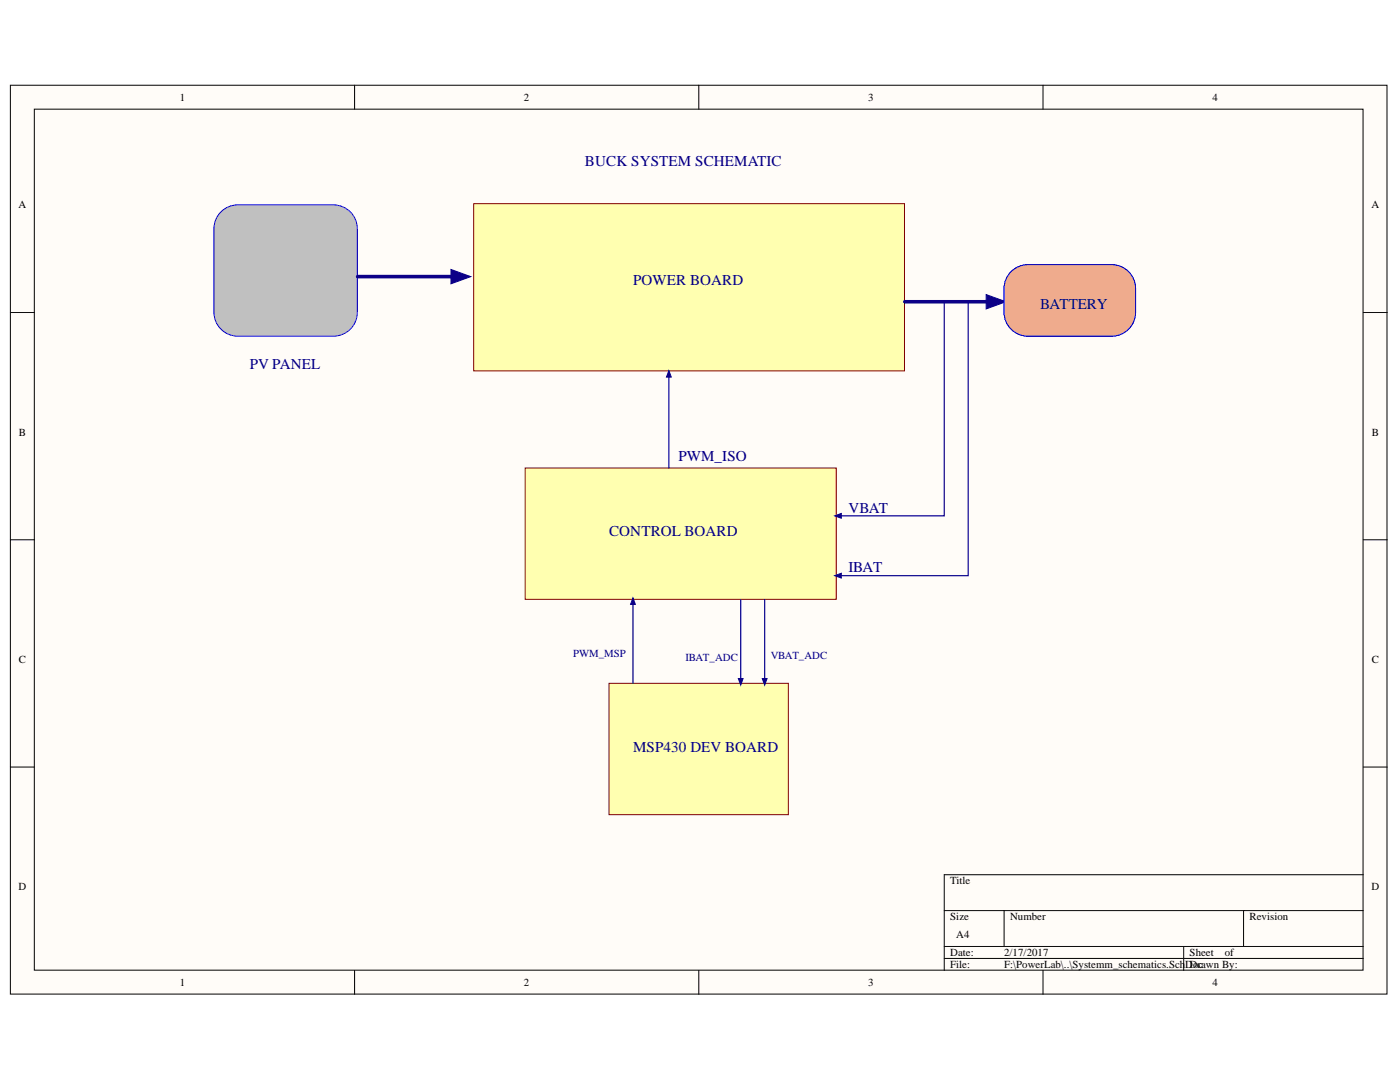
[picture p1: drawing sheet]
<svg xmlns="http://www.w3.org/2000/svg" width="279mm" height="216mm" viewBox="0 0 279 216" stroke-linecap="round" stroke-linejoin="round" font-family="sans-serif">
<g fill="#fffcf8" stroke="#000" stroke-width=".2">
<path d="M2.1 17h274.7v181.4h-274.7z"/>
<path d="M6.8 21.8h265.2v171.8h-265.2z"/>
</g>
<g fill="none" stroke="#000" stroke-width=".2">
<path d="M70.8 17v4.8M139.5 17v4.8M208.2 17v4.8M2.1 62.4h4.7M272.1 62.4h4.8M2.1 107.7h4.7M272.1 107.7h4.8M2.1 153.1h4.7M272.1 153.1h4.8M272.1 174.5h-83.7v19.1M70.8 193.6v4.8M139.5 193.6v4.8"/>
<path d="M188.4 181.7h83.7M188.4 188.9h83.7M188.4 191.2h83.7M200.4 181.7v7.2M208.2 193.6v4.8M236.2 188.9v4.7M248.2 181.7v7.2"/>
</g>
<g fill="#ffffb0" stroke="#800000" stroke-width=".2">
<path d="M94.5 40.6h86v33.4h-86z"/>
<path d="M104.8 93.4h62.1v26.2h-62.1z"/>
<path d="M121.5 136.3h35.8v26.3h-35.8z"/>
</g>
<path d="M43.8 42.6a4.8 4.8 0 0 1 3.7-1.7h19a4.8 4.8 0 0 1 4.8 4.8v16.6a4.8 4.8 0 0 1-4.8 4.8h-19a4.8 4.8 0 0 1-4.8-4.8v-16.6a4.8 4.8 0 0 1 1.1-3.1z" fill="#c0c0c0" stroke="#00f" stroke-width=".2"/>
<path d="M201.5 54.5a4.8 4.8 0 0 1 3.7-1.7h16.6a4.8 4.8 0 0 1 4.8 4.8v4.7a4.8 4.8 0 0 1-4.8 4.8h-16.6a4.8 4.8 0 0 1-4.8-4.8v-4.7a4.8 4.8 0 0 1 1.1-3.1z" fill="#efab8d" stroke="#00f" stroke-width=".2"/>
<path d="M71.4 55.2h21.5" fill="none" stroke="#0c0087" stroke-width=".72"/>
<path d="M90 53.8l3.9 1.4-3.9 1.4z" fill="#0c0087"/>
<path d="M90 53.8l3.9 1.4-3.9 1.4z" fill="none" stroke="#0c0087" stroke-width=".2"/>
<path d="M180.6 60.2h19.1" fill="none" stroke="#0c0087" stroke-width=".72"/>
<path d="M196.8 58.8l4 1.4-4 1.4z" fill="#0c0087"/>
<path d="M196.8 58.8l4 1.4-4 1.4z" fill="none" stroke="#0c0087" stroke-width=".2"/>
<path d="M201.5 54.5a4.8 4.8 0 0 1 3.7-1.7h16.6a4.8 4.8 0 0 1 4.8 4.8v4.7a4.8 4.8 0 0 1-4.8 4.8h-16.6a4.8 4.8 0 0 1-4.8-4.8v-4.7a4.8 4.8 0 0 1 1.1-3.1z" fill="#efab8d" stroke="#00f" stroke-width=".2"/>
<path d="M188.4 60v42.9h-21.5" fill="none" stroke="#0c0087" stroke-width=".24"/>
<path d="M166.6 102.9l1.3-.4v.9z" fill="#0c0087"/>
<path d="M166.6 102.9l1.3-.4v.9z" fill="none" stroke="#0c0087" stroke-width=".2"/>
<path d="M193.2 60v54.9h-26.3" fill="none" stroke="#0c0087" stroke-width=".24"/>
<path d="M166.6 114.9l1.3-.5v.9z" fill="#0c0087"/>
<path d="M166.6 114.9l1.3-.5v.9z" fill="none" stroke="#0c0087" stroke-width=".2"/>
<path d="M147.8 119.6v16.7" fill="none" stroke="#0c0087" stroke-width=".24"/>
<path d="M147.3 135.4h1l-.5 1.3z" fill="#0c0087"/>
<path d="M147.3 135.4h1l-.5 1.3z" fill="none" stroke="#0c0087" stroke-width=".2"/>
<path d="M152.6 119.6v16.7" fill="none" stroke="#0c0087" stroke-width=".24"/>
<path d="M152.1 135.4h1l-.5 1.3z" fill="#0c0087"/>
<path d="M152.1 135.4h1l-.5 1.3z" fill="none" stroke="#0c0087" stroke-width=".2"/>
<path d="M126.3 119.6v16.7" fill="none" stroke="#0c0087" stroke-width=".24"/>
<path d="M126.3 119.3l.5 1.3h-1z" fill="#0c0087"/>
<path d="M126.3 119.3l.5 1.3h-1z" fill="none" stroke="#0c0087" stroke-width=".2"/>
<path d="M133.5 74.3v19.1" fill="none" stroke="#0c0087" stroke-width=".24"/>
<path d="M133.5 73.9l.5 1.3h-1z" fill="#0c0087"/>
<path d="M133.5 73.9l.5 1.3h-1z" fill="none" stroke="#0c0087" stroke-width=".2"/>
<g font-size="3" fill="#000080">
<text x="116.7" y="33.1">BUCK SYSTEM SCHEMATIC</text>
<text x="126.3" y="56.9">POWER BOARD</text>
<text x="207.6" y="61.7">BATTERY</text>
<text x="49.9" y="73.6">PV PANEL</text>
<text x="135.4" y="92">PWM_ISO</text>
<text x="121.6" y="107">CONTROL BOARD</text>
<text x="169.3" y="102.3">VBAT</text>
<text x="169.3" y="114.2">IBAT</text>
<text x="126.3" y="150">MSP430 DEV BOARD</text>
</g>
<g font-size="2.2">
<text x="35.9" y="20.1">1</text>
<text x="104.6" y="20.1">2</text>
<text x="173.3" y="20.1">3</text>
<text x="242" y="20.1">4</text>
<text x="3.7" y="41.6">A</text>
<text x="273.7" y="41.6">A</text>
<text x="3.8" y="86.9">B</text>
<text x="273.8" y="86.9">B</text>
<text x="3.8" y="132.3">C</text>
<text x="273.8" y="132.3">C</text>
<text x="3.7" y="177.6">D</text>
<text x="189.7" y="176.5">Title</text>
<text x="273.7" y="177.6">D</text>
<text x="189.7" y="183.6">Size</text>
<text x="201.6" y="183.6">Number</text>
<text x="249.4" y="183.6">Revision</text>
<text x="189.7" y="190.8">Date:</text>
<text x="190.8" y="187.2">A4</text>
<text x="200.4" y="190.8">2/17/2017</text>
<text x="237.4" y="190.8">Sheet</text>
<text x="244.4" y="190.8">of</text>
<text x="35.9" y="196.8">1</text>
<text x="104.6" y="196.8">2</text>
<text x="173.3" y="196.8">3</text>
<text x="189.7" y="193.2">File:</text>
<text x="200.4" y="193.2">F:\PowerLab\..\Systemm_schematics.SchDoc</text>
<text x="237.4" y="193.2">Drawn By:</text>
<text x="242" y="196.8">4</text>
</g>
<g font-size="2.2" fill="#000080">
<text x="114.4" y="131.1">PWM_MSP</text>
<text x="136.8" y="131.8">IBAT_ADC</text>
<text x="153.8" y="131.6">VBAT_ADC</text>
</g>
</svg>
